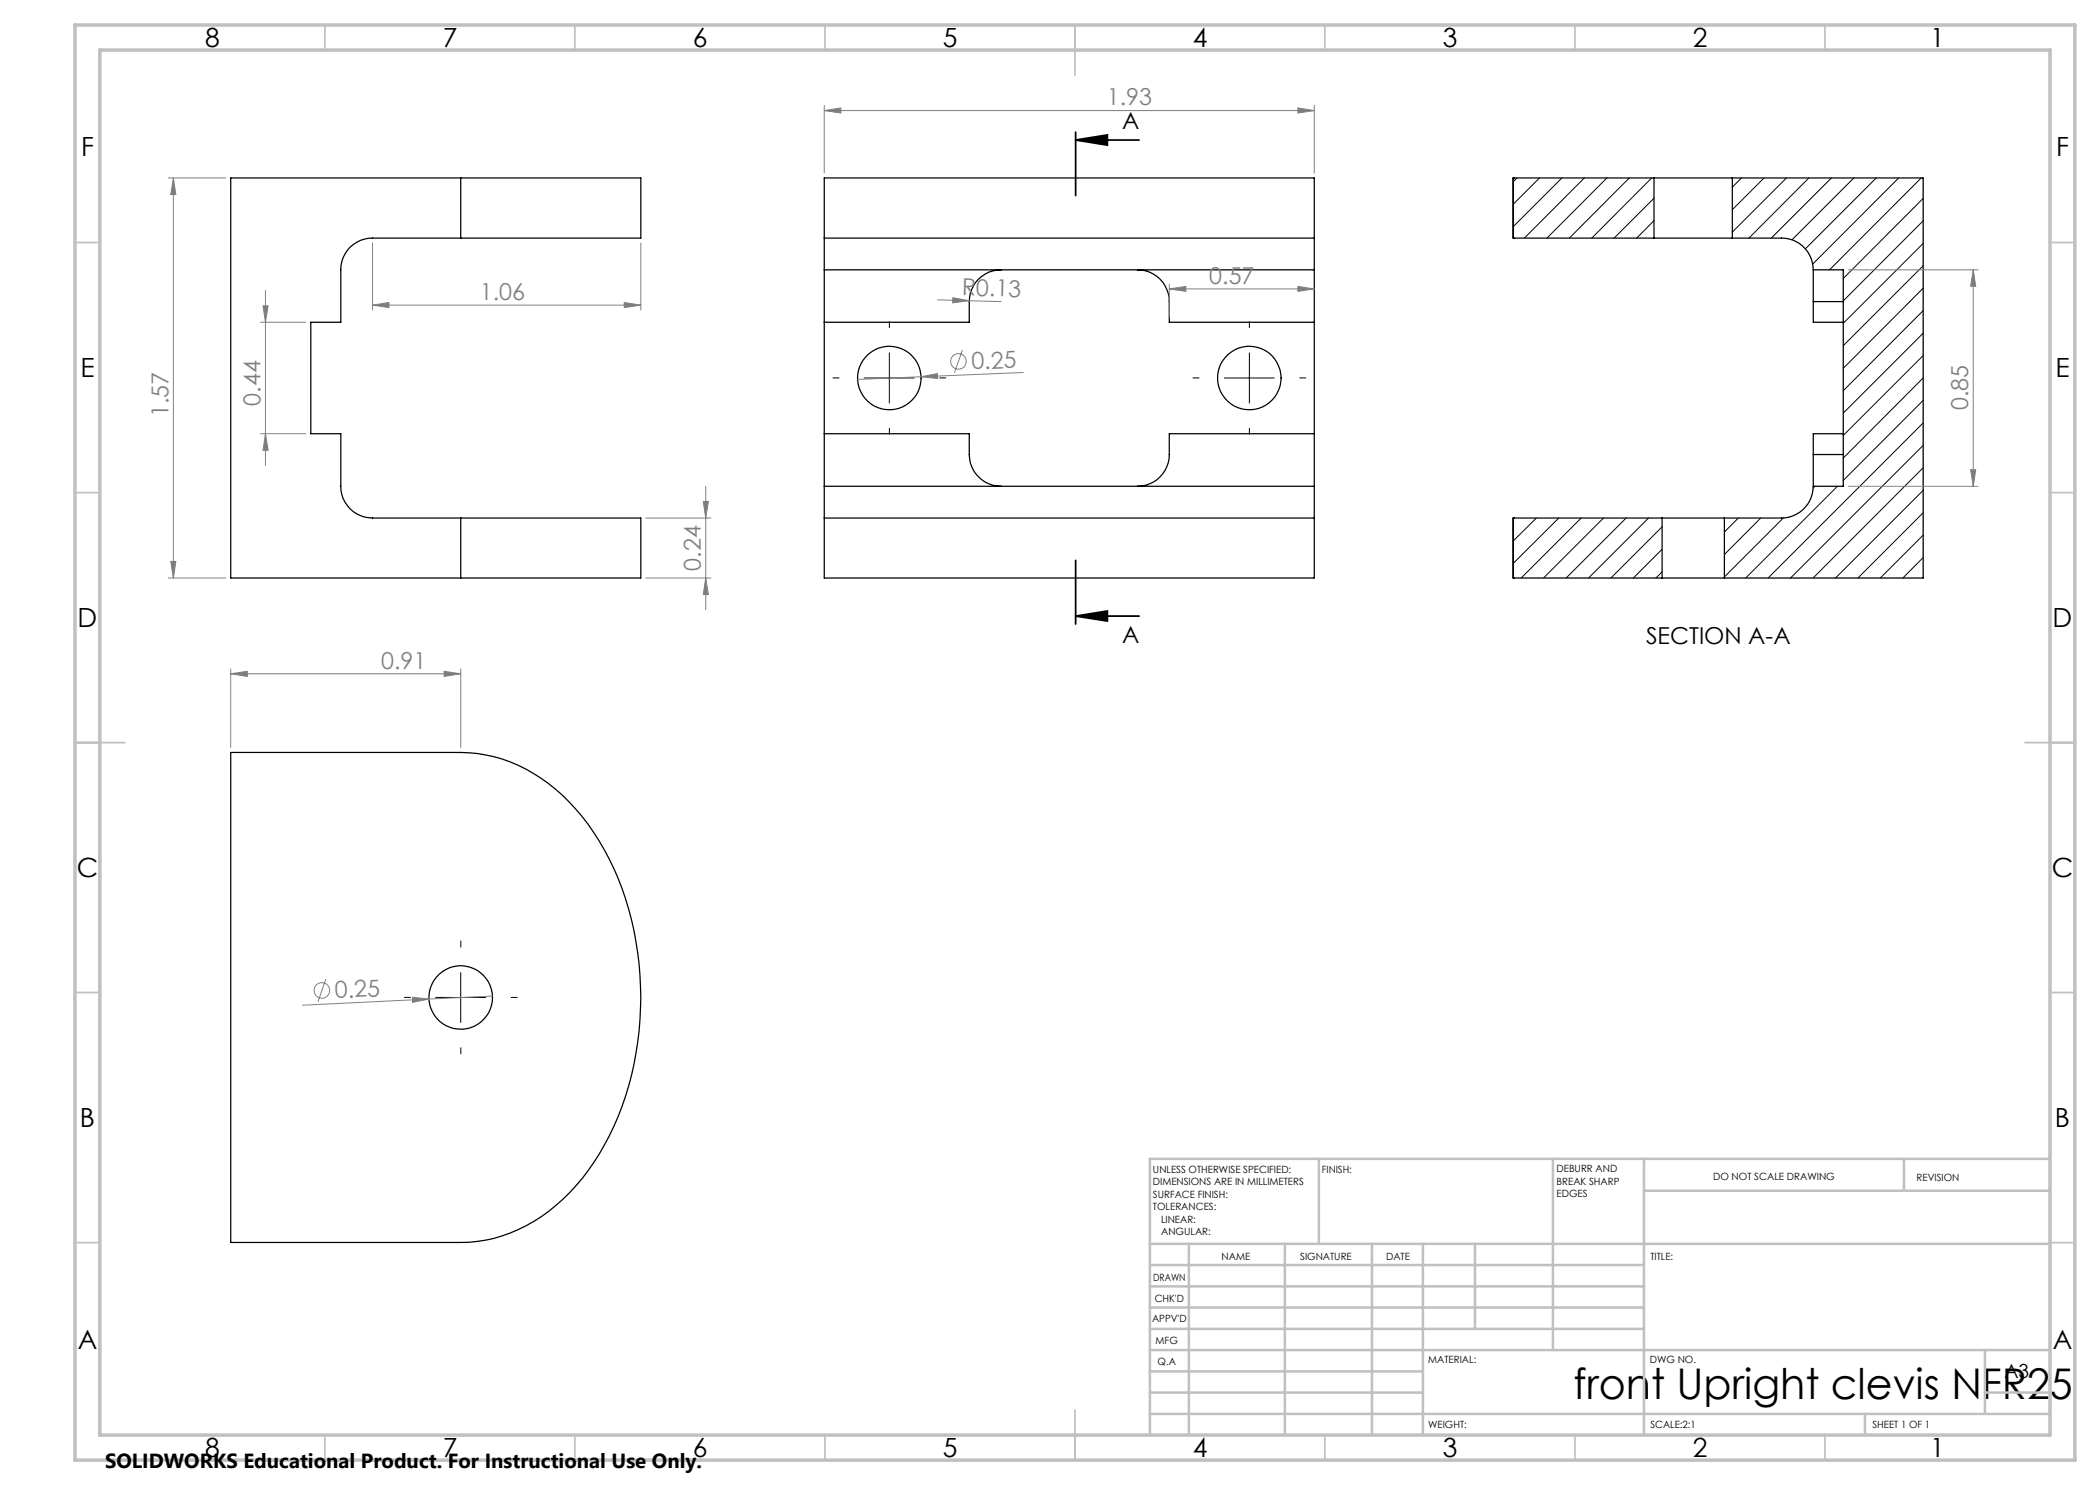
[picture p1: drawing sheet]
<svg xmlns="http://www.w3.org/2000/svg" width="420mm" height="297mm" viewBox="0 0 420 297" stroke-linecap="round" stroke-linejoin="round" font-family="sans-serif">
<g fill="none" stroke="#000" stroke-width=".25">
<path d="M92.1 35.6h36.1v12h-36.1M92.1 35.6v12M92.1 35.6h-46v80h46M302.6 35.6h.1M302.6 35.6h28.2M302.6 35.6v12M330.8 35.6h15.7M330.8 35.6v12M346.5 35.6h38.1v80h-39.7M346.5 35.6v12M92.1 47.6h-17.6a6.3 6.3 0 0 0-6.3 6.4v10.4h-6v22.3h6v10.6a6.3 6.3 0 0 0 6.3 6.3h17.6M164.9 47.6h98"/>
<path d="M164.9 47.6v-12h98v12M164.9 47.6v6.4M164.9 54v43.3M164.9 54h98M200.2 54a6.3 6.3 0 0 0-6.3 6.3v4.1h-29M227.5 54a6.3 6.3 0 0 1 6.4 6.3v4.1h29M262.9 47.6v6.4M262.9 54v43.3M302.6 47.6h.1M302.6 47.6h28.2M330.8 47.6h15.7M346.5 47.6h9.8a6.4 6.4 0 0 1 6.4 6.4"/>
<path d="M362.7 54v6.3M362.7 54h6v43.3h-6M362.7 60.3v4.1h6M362.7 60.3h6M164.9 97.3v6.3M164.9 86.7h29v4.2a6.4 6.4 0 0 0 6.3 6.4M164.9 97.3h98M262.9 97.3v6.3M262.9 86.7h-29v4.2a6.4 6.4 0 0 1-6.4 6.4M362.7 97.3a6.4 6.4 0 0 1-6.4 6.3h-11.4M362.7 90.9v6.4M362.7 90.9h6"/>
<path d="M368.7 86.7h-6v4.2M92.1 103.6h36.1v12h-36.1M92.1 103.6v12M164.9 103.6h98M164.9 103.6v12h98v-12M302.6 103.6h.1M302.6 115.6h.1M302.6 103.6h29.8M302.6 115.6h29.8M302.6 103.6v12M332.4 103.6h12.5M332.4 115.6h12.5"/>
<path d="M332.4 103.6v12M344.9 103.6v12M46.1 150.5h46a30.3 30.3 0 0 1 21.7 9.9 53.4 53.4 0 0 1 13.7 30.1 63.2 63.2 0 0 1-6.6 38.5 37.7 37.7 0 0 1-18.9 17.6 26.5 26.5 0 0 1-9.9 1.9h-46z"/>
<circle cx="177.9" cy="75.6" r="6.4"/>
<circle cx="249.9" cy="75.6" r="6.4"/>
<circle cx="92.1" cy="199.5" r="6.3"/>
</g>
<g fill="none" stroke="#000" stroke-width=".2">
<path d="M303.4 35.6l-.8 .8M307.9 35.6l-5.3 5.2M312.4 35.6l-9.8 9.7M316.9 35.6l-12 12M321.4 35.6l-12 12M325.9 35.6l-12 12M330.3 35.6l-12 12M330.8 39.6l-8 8M348.3 35.6l-1.8 1.8M352.8 35.6l-6.3 6.3M357.3 35.6l-10.8 10.8M361.8 35.6l-12 12"/>
<path d="M366.3 35.6l-12 12M370.8 35.6l-12.4 12.4M375.2 35.6l-14.1 14.2M379.7 35.6l-17.2 17.2M384.2 35.6l-18.3 18.4M384.6 39.7l-15.9 16M330.8 44.1l-3.5 3.5M384.6 44.2l-15.9 16M384.6 48.7l-15.9 16M384.6 53.2l-15.9 15.9M384.6 57.6l-15.9 16.1M172.9 75.6h9.9"/>
<path d="M177.9 70.6v10M244.9 75.6h9.9M249.9 70.6v10M384.6 62.1l-15.9 16M384.6 66.6l-15.9 16M384.6 71.1l-15.9 16M384.6 75.6l-15.9 16M363 97.3l-.4 .3M367.5 97.3l-18.4 18.3M384.6 80.1l-15.9 16M384.6 84.6l-31 31M384.6 89.1l-26.5 26.5"/>
<path d="M384.6 93.6l-22 22M384.6 98.1l-17.5 17.5M302.8 103.6l-.2 .1M307.3 103.6l-4.7 4.6M311.7 103.6l-9.1 9.1M316.2 103.6l-12 12M320.7 103.6l-12 12M325.2 103.6l-12 12M329.7 103.6l-12 12M332.4 105.4l-10.2 10.2M332.4 114.4l-1.2 1.2M332.4 109.9l-5.7 5.7"/>
<path d="M347.7 103.6l-2.8 2.8M352.1 103.6l-7.2 7.3M356.7 103.6l-11.8 11.8M384.6 102.5l-13 13.1M384.6 107l-8.5 8.6M384.6 111.5l-4 4.1M87.1 199.5h10.1M92.1 194.5v10"/>
</g>
<g fill="none" stroke="#808080" stroke-width=".2">
<path d="M33.7 35.6h11.5M34.7 35.6l.5 3.3h-1.1zM34.7 35.6v80M164.9 22.1l3.3-.5v1zM164.9 21.1v13.5M164.9 22.1h98M259.6 21.6l3.3 .5-3.3 .5zM262.9 21.1v13.5M53.1 58.1v35M74.5 48.6v13.4M128.2 48.6v13.4M187.5 60l12.7 .3"/>
<path d="M190.6 59.5l3.3 .6-3.4 .5zM233.9 57.8l3.3-.5v1zM233.9 56.8v6.7M233.9 57.8h29M259.6 57.3l3.3 .5-3.3 .5zM369.6 54h26M394.7 54l.4 3.3h-1zM394.7 54v43.3M52.1 64.4h9M52.6 61.2h1l-.5 3.2zM74.5 61l3.3-.5v1zM74.5 61h53.7"/>
<path d="M124.8 60.5l3.4 .5-3.4 .5zM184.2 75.3l3.3-.6v1zM192.5 70l-1.6 4.5M204.7 74.5l-33.2 1.4M52.1 86.7h9M53.1 86.7l.5 3.4h-1zM141.1 97.3v24.7M369.6 97.3h26M394.1 93.9h1l-.4 3.4zM33.7 115.6h11.5M34.1 112.3h1.1l-.5 3.3zM129.2 115.6h13"/>
<path d="M129.2 103.6h13M140.7 100.3h1l-.6 3.3zM141.1 115.6l.6 3.3h-1zM46.1 134.8l3.4-.5v1zM46.1 133.8v15.7M46.1 134.8h46M88.8 134.3l3.3 .5-3.3 .5zM92.1 133.8v15.7M65.2 195.8l-1.6 4.5M82.5 199.5l3.3 .3-3.3 .7zM85.8 199.8l-25.3 1.2M98.5 199.2l-12.7 .6"/>
<circle cx="191.7" cy="72.3" r="1.57"/>
<circle cx="64.4" cy="198.1" r="1.56"/>
</g>
<path d="M215.1 28l6.4-1v2zM215.1 28h12.7M215.1 26.4v12.7M215.1 112.1v12.7M215.1 123.2l6.4-1v2zM215.1 123.2h12.7" fill="none" stroke="#000" stroke-width=".35"/>
<path d="M167.9 75.6h-1.4M177.9 65.6v-1.4M187.9 75.6h1.3M239.9 75.6h-1.4M249.9 65.6v-1.4M259.9 75.6h1.3M177.9 85.6v1.3M249.9 85.6v1.3M82.2 199.5h-1.4M92.2 189.5v-1.4M102.2 199.5h1.3M92.2 209.5v1.3" fill="none" stroke="#000" stroke-width=".2" stroke-dasharray="15.2 1.3 1.3 1.3" stroke-linecap="butt"/>
<g fill="none" stroke="#c0c0c0" stroke-width=".35">
<path d="M65 5v5M115 5v5M165 5v5M215 5v10M265 5v5M315 5v5M365 5v5M15 48.5h5M410 48.5h5M15 98.5h5M410 98.5h5M15 148.5h10"/>
<path d="M405 148.5h10M15 198.5h5M410 198.5h5M15 248.5h5M410 248.5h5M65 287v5M115 287v5M165 287v5M215 282v10M265 287v5M315 287v5M365 287v5"/>
</g>
<g fill="none" stroke="#c0c0c0" stroke-width=".5">
<path d="M263.8 231.8v17M310.6 231.8v38.2M328.8 231.8v55.2M328.8 238.2h81.2M380.8 231.8v6.4M410 231.8h-180v55.2M230 248.8h180M230 257.3h98.8M230 253h98.8M237.8 248.8v38.2M257 248.8v38.2M274.4 248.8v38.2"/>
<path d="M284.6 248.8v38.2M295 248.8v17M230 265.8h98.8M230 261.5h98.8M230 278.5h54.6M230 274.3h54.6M230 270h180M397 278.5h13M397 270v12.8M230 282.8h180M373 282.8v4.2"/>
</g>
<path d="M15 5h400v287h-400zM20 10h390v277h-390z" fill="none" stroke="#c0c0c0" stroke-width=".7"/>
<path d="M215.1 28l6.4-1v2zM215.1 123.2l6.4-1v2z" fill="#000"/>
<g fill="#808080">
<path d="M190.6 59.5l3.3 .6-3.4 .5z"/>
<path d="M184.2 75.3l3.3-.6v1z"/>
<path d="M82.5 199.5l3.3 .3-3.3 .7z"/>
<path d="M259.6 21.6l3.3 .5-3.3 .5zM164.9 22.1l3.3-.5v1zM88.8 134.3l3.3 .5-3.3 .5zM46.1 134.8l3.4-.5v1z"/>
<path d="M233.9 57.8l3.3-.5v1zM259.6 57.3l3.3 .5-3.3 .5z"/>
<path d="M124.8 60.5l3.4 .5-3.4 .5zM74.5 61l3.3-.5v1z"/>
<path d="M141.1 115.6l.6 3.3h-1zM140.7 100.3h1l-.6 3.3z"/>
<path d="M34.7 35.6l.5 3.3h-1.1zM34.1 112.3h1.1l-.5 3.3zM52.6 61.2h1l-.5 3.2zM53.1 86.7l.5 3.4h-1zM394.7 54l.4 3.3h-1zM394.1 93.9h1l-.4 3.4z"/>
</g>
<text font-size="8.5" x="314.7" y="279.7">front Upright clevis NFR25</text>
<g font-size="5.3">
<text x="41" y="9.5">8</text>
<text x="88.5" y="9.5">7</text>
<text x="138.5" y="9.5">6</text>
<text x="188.5" y="9.5">5</text>
<text x="238.5" y="9.5">4</text>
<text x="288.5" y="9.5">3</text>
<text x="338.5" y="9.5">2</text>
<text x="386" y="9.5">1</text>
<text x="16.2" y="31.2">F</text>
<text x="411.2" y="31.2">F</text>
<text x="16.1" y="75.5">E</text>
<text x="411.1" y="75.5">E</text>
<text x="15.5" y="125.5">D</text>
<text x="410.5" y="125.5">D</text>
<text x="15.4" y="175.5">C</text>
<text x="410.4" y="175.5">C</text>
<text x="16" y="225.5">B</text>
<text x="411" y="225.5">B</text>
<text x="15.5" y="269.7">A</text>
<text x="410.5" y="269.7">A</text>
<text x="41" y="291.5">8</text>
<text x="88.5" y="291.5">7</text>
<text x="138.5" y="291.5">6</text>
<text x="188.5" y="291.5">5</text>
<text x="238.5" y="291.5">4</text>
<text x="288.5" y="291.5">3</text>
<text x="338.5" y="291.5">2</text>
<text x="386" y="291.5">1</text>
</g>
<g font-size="4.7" fill="#808080">
<text x="221.4" y="21.1">1.93</text>
<text x="95.9" y="60">1.06</text>
<text x="192.4" y="59.1" transform="rotate(1 192.4 59.1)">R0.13</text>
<text x="241.9" y="56.7">0.57</text>
<text x="194.3" y="73.9" transform="rotate(-2 194.3 73.9)">0.25</text>
<text x="33.7" y="83.4" transform="rotate(-90 33.7 83.4)">1.57</text>
<text x="52.1" y="81.1" transform="rotate(-90 52.1 81.1)">0.44</text>
<text x="393.6" y="82" transform="rotate(-90 393.6 82)">0.85</text>
<text x="140.2" y="114.2" transform="rotate(-90 140.2 114.2)">0.24</text>
<text x="76.2" y="133.7">0.91</text>
<text x="67" y="199.7" transform="rotate(-3 67 199.7)">0.25</text>
</g>
<g font-size="4.7">
<text x="224.4" y="25.9">A</text>
<text x="224.4" y="128.5">A</text>
<text x="329.2" y="128.8">SECTION A-A</text>
</g>
<text font-size="4.1" x="21" y="293.7">SOLIDWORKS Educational Product. For Instructional Use Only.</text>
<text font-size="3.9" x="400.9" y="275.5">A3</text>
<g font-size="2">
<text x="230.6" y="234.6">UNLESS OTHERWISE SPECIFIED:</text>
<text x="230.6" y="237.1">DIMENSIONS ARE IN MILLIMETERS</text>
<text x="230.6" y="239.6">SURFACE FINISH:</text>
<text x="264.4" y="234.6">FINISH:</text>
<text x="311.3" y="234.5">DEBURR AND</text>
<text x="311.3" y="237">BREAK SHARP</text>
<text x="311.3" y="239.5">EDGES</text>
<text x="342.6" y="236">DO NOT SCALE DRAWING</text>
<text x="383.3" y="236.2">REVISION</text>
<text x="230.6" y="242.1">TOLERANCES:</text>
<text x="232.2" y="244.6">LINEAR:</text>
<text x="232.2" y="247.1">ANGULAR:</text>
<text x="244.3" y="252">NAME</text>
<text x="260" y="251.9">SIGNATURE</text>
<text x="277.2" y="251.9">DATE</text>
<text x="330.1" y="251.9">TITLE:</text>
<text x="230.6" y="256.1">DRAWN</text>
<text x="230.9" y="260.3">CHK'D</text>
<text x="230.4" y="264.4">APPV'D</text>
<text x="231.1" y="268.8">MFG</text>
<text x="231.5" y="273">Q.A</text>
<text x="285.6" y="272.5">MATERIAL:</text>
<text x="330" y="272.5">DWG NO.</text>
<text x="285.6" y="285.5">WEIGHT:</text>
<text x="330.1" y="285.6">SCALE:2:1</text>
<text x="374.5" y="285.6">SHEET 1 OF 1</text>
</g>
</svg>
